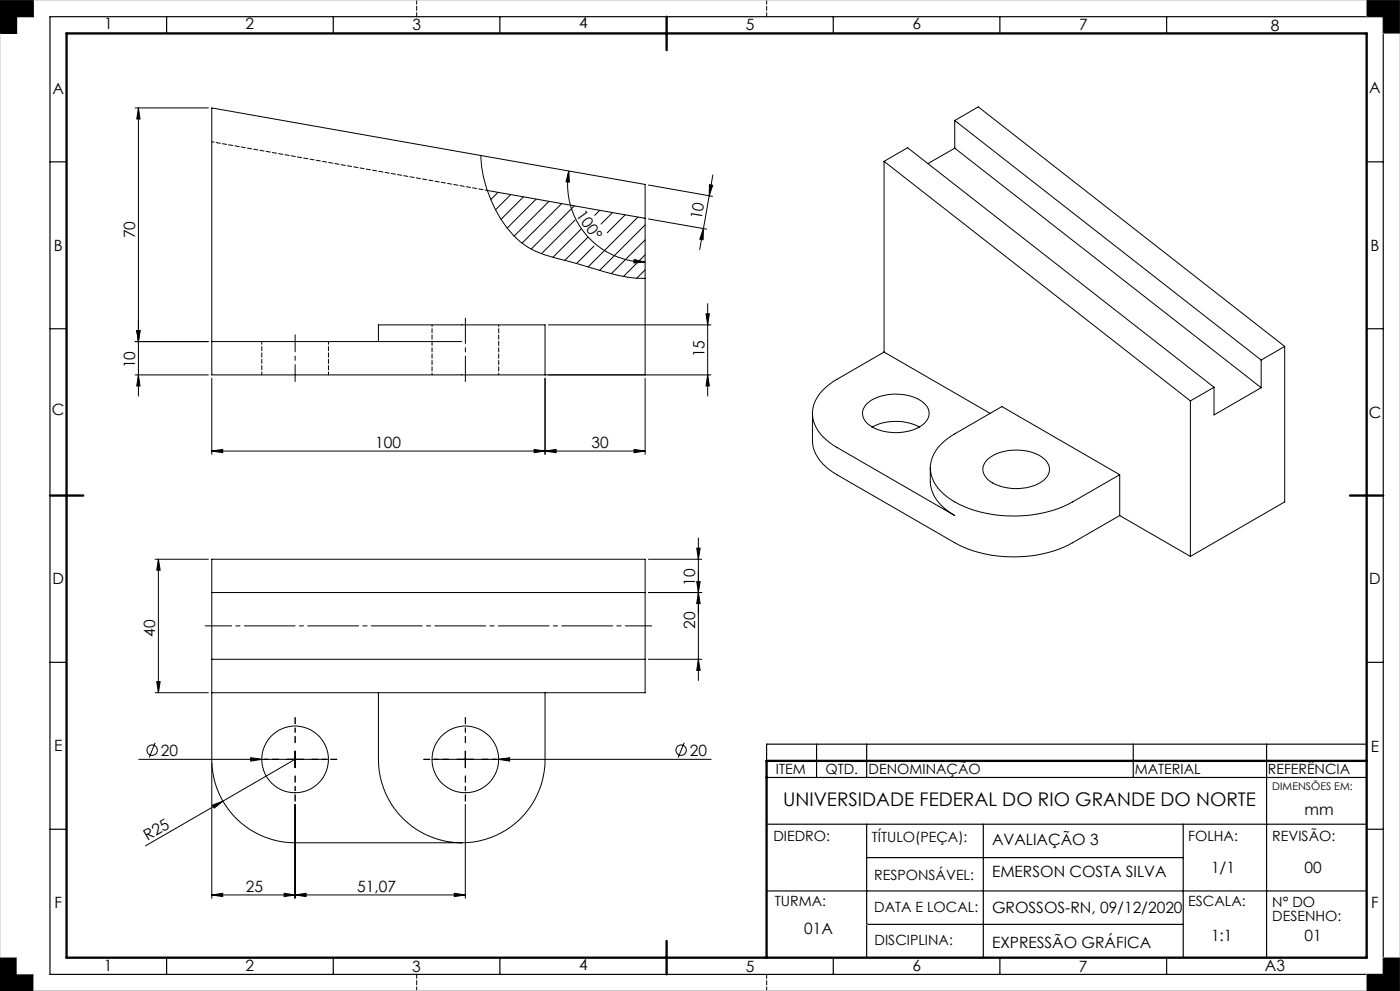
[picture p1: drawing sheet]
<svg xmlns="http://www.w3.org/2000/svg" width="420mm" height="297mm" viewBox="0 0 420 297" stroke-linecap="round" stroke-linejoin="round" font-family="sans-serif">
<path d="M125 0v5M230 0v5M125 297v-5M230 297v-5" fill="none" stroke="#000" stroke-width=".3" stroke-dasharray="1.3 .6"/>
<g fill="none" stroke="#000" stroke-width=".35">
<path d="M0 0h10v5h-5v5h-5zM15 5h400v287h-400zM50 5v5M100 5v5M150 5v5M250 5v5M300 5v5M350 5v5M15 48.5h5M410 48.5h5M15 98.5h5M410 98.5h5"/>
<path d="M15 198.5h5M410 198.5h5M230 233h180M245 223v10M260 223v10M340 223v10M380 223v64M410 223h-180v5M15 248.5h5M230 247h180M260 247v40M260 257h95"/>
<path d="M295 247v40M355 247v40M410 248.5h5M230 267h180M260 277h95M50 287v5M100 287v5M150 287v5M250 287v5M300 287v5M350 287v5"/>
</g>
<path d="M20 10h390v277h-390zM200 5v10M15 148.5h10M405 148.5h10M410 228h-180v59M200 282v10" fill="none" stroke="#000" stroke-width=".7"/>
<path d="M410 0v5M415 10h5M260 277l.3 .4M0 297v-297h420v297M0 287h5v5h5v5M410 292v5M415 287h5" fill="none" stroke="#c0c0c0" stroke-width=".3"/>
<path d="M0 297h420" fill="none" stroke="#c0c0c0" stroke-width=".5"/>
<path d="M0 0v10h5v-5h5v-5zM410 0v5h5v5h5v-10zM415 287v5h-5v5h10v-10zM0 287v10h10v-5h-5v-5z" fill-rule="evenodd" fill="#000"/>
<g fill="none" stroke="#000" stroke-width=".3">
<path d="M40.5 32.3h22M41.5 32.3l.5 3.4h-1zM41.5 32.3v86.4M286.4 36.1l7.1-4.1 91.9 71.8M286.4 36.1l92 71.8M286.4 36.1v8.3M144.2 46.6l-80.7-14.3v80.1h100M144.2 46.6a37.9 37.9 0 0 0 11.9 25.9 25.7 25.7 0 0 0 10.4 4.8l7.4 1.9a92.6 92.6 0 0 0 17.1 4.2h2.5M144.2 46.6l49.3 8.7v57.1M146.2 57.1l47.3 8.3M149.4 57.6l-2.2 2.2M153.2 58.3l-4.5 4.6"/>
<path d="M157 59l-6.7 6.7M160.8 59.7l-8.6 8.7M170.6 51.3l.2 3.3-1-.1zM170.6 51.3a23.2 23.2 0 0 0 22.9 27.2M194.5 55.5l19.2 3.3M212.8 55.3l1 .2-1 3.2zM213.9 52.4l-2.9 16.1M265.2 48.4v57.1M265.2 48.4l91.9 71.8M265.2 48.4l7.1-4.1 91.9 71.8M286.4 44.4l92 71.8M286.4 44.4l-8 4.6"/>
<path d="M164.7 60.4l-10.5 10.4M168.5 61l-11.9 11.9M172.3 61.7l-13 12.9M172.5 65.9l-10 10.1M174.4 68.5l-8.5 8.6M176.3 71.2l-6.9 6.8M178.2 73.8l-5.2 5.2M179.9 63l-1.5 1.6M183.8 63.7l-3.5 3.5M187.6 64.4l-5.4 5.4M190.3 77.8l3.2 .7-3.3 .3zM191.4 65l-15 15"/>
<path d="M193.5 67.4l-13.6 13.6M193.5 71.9l-10.1 10.1M193.5 76.4l-6.5 6.5M194.5 65.6l17.5 3.1M211 68.5l-.1 3.4-1-.2zM211 68.5l-1.1 6.3M41 99.1h1l-.5 3.3zM164.5 97.4h48.8M193.5 80.9l-2.5 2.5M211.8 94h1l-.5 3.4zM212.3 91v27.7M40.5 102.4h22"/>
<path d="M40.5 112.4h22M41.5 112.4l.5 3.3h-1zM63.5 102.4h75M63.5 113.3v22.9M113.5 102.4v-5h50v15M163.5 112.4h49.8M163.5 113.3v22.9M193.5 113.3v22.9M212.3 112.4l.5 3.3h-1zM265.2 105.5l-14.1 8.2a12.6 12.6 0 0 0-7.4 10.2 11.9 11.9 0 0 0 6.1 9.4l36.6 21.2a12.8 12.8 0 0 1-7.3-10.2v-4.1M265.2 105.5l31.8 18.4M364.2 116.1l-7.1 4.1"/>
<path d="M364.2 116.1v8.3l14.2-8.2M378.4 107.9v8.3M385.4 103.8v46.6l-28.3 16.4M385.4 103.8l-7 4.1M63.5 135.2l3.3-.5v1zM63.5 135.2h130M160.2 134.7l3.3 .5-3.3 .5zM163.5 135.2l3.3-.5v1zM190.2 134.7l3.3 .5-3.3 .5zM243.7 123.9v8.1a11.9 11.9 0 0 0 6.1 9.5l36.6 21.2a39 39 0 0 0 35.4 0l14.1-8.2M260.1 120.9a14.7 14.7 0 0 1 16.8-.4 4.1 4.1 0 0 1-.5 7.1 14.9 14.9 0 0 1-16.1-.6 3.8 3.8 0 0 1-.2-6.1zM261.7 128a15.6 15.6 0 0 1 14.1 0"/>
<path d="M282.2 133.3l3-2.5 15.4-9 35.3 20.5-14.1 8.1a39 39 0 0 1-35.4 0 12.6 12.6 0 0 1-7.3-10.2 10.3 10.3 0 0 1 3.1-6.9zM296.3 137.7a14.8 14.8 0 0 1 16-.9 4.2 4.2 0 0 1 2.5 3.7 4.2 4.2 0 0 1-2.3 3.9 14.9 14.9 0 0 1-16.1-.6 3.8 3.8 0 0 1-.1-6.1zM357.1 120.2v46.6M335.9 154.5l21.2 12.3M335.9 142.3v12.2M46.5 167.6h16M47.5 167.6l.5 3.3h-1zM47.5 167.6v40M63.5 177.6h130M194.5 177.6h16M194.5 167.6h16M209 174.3h1l-.5 3.3z"/>
<path d="M209 164.3h1l-.5 3.3zM209.5 177.6l.5 3.3h-1zM209.5 161.3v42.6M63.5 197.6h130M194.5 197.6h16M209.5 197.6l.5 3.3h-1zM46.5 207.6h16M47 204.3h1l-.5 3.3zM63.5 207.6h130v-40h-130v60a24.9 24.9 0 0 0 25 25h50M113.5 207.6v20a25 25 0 0 0 25 25M163.5 207.6v20a24.9 24.9 0 0 1-25 25M41.6 227.6h56.9"/>
<path d="M46.5 222.6l-1.7 4.4M63.5 228.6v40.6M75.2 227.1l3.3 .5-3.3 .5zM88.5 225.1v5M88.5 227.6l-21.6 12.5M129.6 227.6h83.8M139.6 225.1v5M149.6 227.6l3.3-.5v1zM205.2 222.6l-1.8 4.4M63.7 241.3l3.2-1.2-2.6 2.1zM66.9 240.1l-23.3 13.4M88.5 241.1v28.1"/>
<path d="M139.6 241.1v28.1M63.5 268.2l3.3-.5v1zM63.5 268.2h76.1M85.2 267.7l3.3 .5-3.3 .5zM88.5 268.2l3.3-.5v1zM136.3 267.7l3.3 .5-3.3 .5z"/>
<circle cx="45.6" cy="224.8" r="1.55"/>
<circle cx="88.5" cy="227.6" r="10"/>
<circle cx="139.6" cy="227.6" r="10"/>
<circle cx="204.3" cy="224.8" r="1.55"/>
</g>
<path d="M83.5 227.6h-7.5M88.5 222.6v-7.5M88.5 232.6v7.5M93.5 227.6h7.5M134.6 227.6h-7.5M139.6 222.6v-7.5M139.6 232.6v7.5M144.6 227.6h7.5" fill="none" stroke="#000" stroke-width=".3" stroke-dasharray="15.2 1.3 1.3 1.3" stroke-dashoffset="13.4"/>
<path d="M195.5 187.6h-134" fill="none" stroke="#000" stroke-width=".3" stroke-dasharray="15.2 1.3 1.3 1.3" stroke-dashoffset="7.3"/>
<path d="M139.6 114.3v-19" fill="none" stroke="#000" stroke-width=".3" stroke-dasharray="15.2 1.3 1.3 1.3" stroke-dashoffset="7.6"/>
<path d="M88.5 114.3v-14" fill="none" stroke="#000" stroke-width=".3" stroke-dasharray="15.2 1.3 1.3 1.3" stroke-dashoffset="10.1"/>
<g fill="#000">
<path d="M75.2 227.1l3.3 .5-3.3 .5zM149.6 227.6l3.3-.5v1zM63.7 241.3l3.2-1.2-2.6 2.1z"/>
<path d="M170.6 51.3l.2 3.3-1-.1zM190.3 77.8l3.2 .7-3.3 .3z"/>
<path d="M211 68.5l-.1 3.4-1-.2zM212.8 55.3l1 .2-1 3.2z"/>
<path d="M212.3 112.4l.5 3.3h-1zM211.8 94h1l-.5 3.4zM41 99.1h1l-.5 3.3zM41.5 32.3l.5 3.4h-1z"/>
<path d="M163.5 135.2l3.3-.5v1zM190.2 134.7l3.3 .5-3.3 .5z"/>
<path d="M47.5 167.6l.5 3.3h-1zM47 204.3h1l-.5 3.3z"/>
<path d="M209 174.3h1l-.5 3.3zM209.5 197.6l.5 3.3h-1zM209 164.3h1l-.5 3.3zM209.5 177.6l.5 3.3h-1zM41 99.1h1l-.5 3.3zM41.5 112.4l.5 3.3h-1z"/>
<path d="M63.5 268.2l3.3-.5v1zM85.2 267.7l3.3 .5-3.3 .5zM88.5 268.2l3.3-.5v1zM136.3 267.7l3.3 .5-3.3 .5zM63.5 135.2l3.3-.5v1zM160.2 134.7l3.3 .5-3.3 .5z"/>
</g>
<path d="M63.5 42.5l82.7 14.6" fill="none" stroke="#000" stroke-width=".3" stroke-dasharray="1.3 .6" stroke-dashoffset=".6"/>
<path d="M78.5 102.3v10M98.5 112.3v-10" fill="none" stroke="#000" stroke-width=".3" stroke-dasharray="1.3 .6" stroke-dashoffset=".4"/>
<path d="M129.6 97.3v15M149.6 112.3v-15" fill="none" stroke="#000" stroke-width=".3" stroke-dasharray="1.3 .6" stroke-dashoffset=".8"/>
<text font-size="5.6" x="235" y="241.5">UNIVERSIDADE FEDERAL DO RIO GRANDE DO NORTE</text>
<g font-size="4.7">
<text x="31.2" y="8.8">1</text>
<text x="73.7" y="8.7">2</text>
<text x="123.7" y="9.1">3</text>
<text x="173.7" y="8.5">4</text>
<text x="223.7" y="9.1">5</text>
<text x="273.7" y="8.8">6</text>
<text x="323.8" y="9">7</text>
<text x="381.2" y="9.2">8</text>
<text x="15.8" y="28.1">A</text>
<text x="410.8" y="28">A</text>
<text x="172.7" y="64.3" transform="rotate(54 172.7 64.3)">100°</text>
<text x="210.4" y="66" transform="rotate(-80 210.4 66)">10</text>
<text x="40.5" y="71.4" transform="rotate(-90 40.5 71.4)">70</text>
<text x="16.2" y="75.3">B</text>
<text x="411.2" y="75.3">B</text>
<text x="211.3" y="107.1" transform="rotate(-90 211.3 107.1)">15</text>
<text x="40.5" y="110.3" transform="rotate(-90 40.5 110.3)">10</text>
<text x="15.6" y="124.5">C</text>
<text x="410.6" y="125.2">C</text>
<text x="112.5" y="134.2">100</text>
<text x="177.5" y="134.2">30</text>
<text x="15.7" y="175.1">D</text>
<text x="208.5" y="175.6" transform="rotate(-90 208.5 175.6)">10</text>
<text x="410.8" y="175">D</text>
<text x="46.5" y="190.8" transform="rotate(-90 46.5 190.8)">40</text>
<text x="208.5" y="188.5" transform="rotate(-90 208.5 188.5)">20</text>
<text x="16.3" y="225.2">E</text>
<text x="48.2" y="226.5">20</text>
<text x="206.9" y="226.5">20</text>
<text x="411.2" y="225.3">E</text>
<text x="391.4" y="244.3">mm</text>
<text x="44.3" y="252" transform="rotate(-30 44.3 252)">R25</text>
<text x="297.6" y="253.4">AVALIAÇÃO 3</text>
<text x="297.6" y="262.9">EMERSON COSTA SILVA</text>
<text x="363.3" y="261.5">1/1</text>
<text x="391.4" y="261.5">00</text>
<text x="73.8" y="267.2">25</text>
<text x="107.2" y="267.2">51,07</text>
<text x="16.4" y="272">F</text>
<text x="297.6" y="273.5">GROSSOS-RN, 09/12/2020</text>
<text x="411.4" y="272.2">F</text>
<text x="241.3" y="280">01A</text>
<text x="297.6" y="284.2">EXPRESSÃO GRÁFICA</text>
<text x="363.3" y="282.1">1:1</text>
<text x="391.4" y="282.1">01</text>
<text x="31.2" y="291.1">1</text>
<text x="73.7" y="291">2</text>
<text x="123.7" y="291.3">3</text>
<text x="173.7" y="290.8">4</text>
<text x="223.7" y="291.3">5</text>
<text x="273.7" y="290.9">6</text>
<text x="323.7" y="291.3">7</text>
<text x="379.5" y="291.1">A3</text>
</g>
<g font-size="4.2">
<text x="232.8" y="232">ITEM</text>
<text x="247.6" y="232">QTD.</text>
<text x="260.6" y="232.1">DENOMINAÇÃO</text>
<text x="340.4" y="232.1">MATERIAL</text>
<text x="380.4" y="231.9">REFERÊNCIA</text>
<text x="232" y="251.9">DIEDRO:</text>
<text x="261.6" y="252.4">TÍTULO(PEÇA):</text>
<text x="356.5" y="252.1">FOLHA:</text>
<text x="381.7" y="252.1">REVISÃO:</text>
<text x="262.3" y="263.6">RESPONSÁVEL:</text>
<text x="232.5" y="271.4">TURMA:</text>
<text x="262.3" y="273.2">DATA E LOCAL:</text>
<text x="356.5" y="271.4">ESCALA:</text>
<text x="381.7" y="271.9">N° DO</text>
<text x="381.7" y="276.1">DESENHO:</text>
<text x="262.4" y="283.2">DISCIPLINA:</text>
</g>
<text font-size="3.2" x="381.7" y="236.8">DIMENSÕES EM:</text>
</svg>
